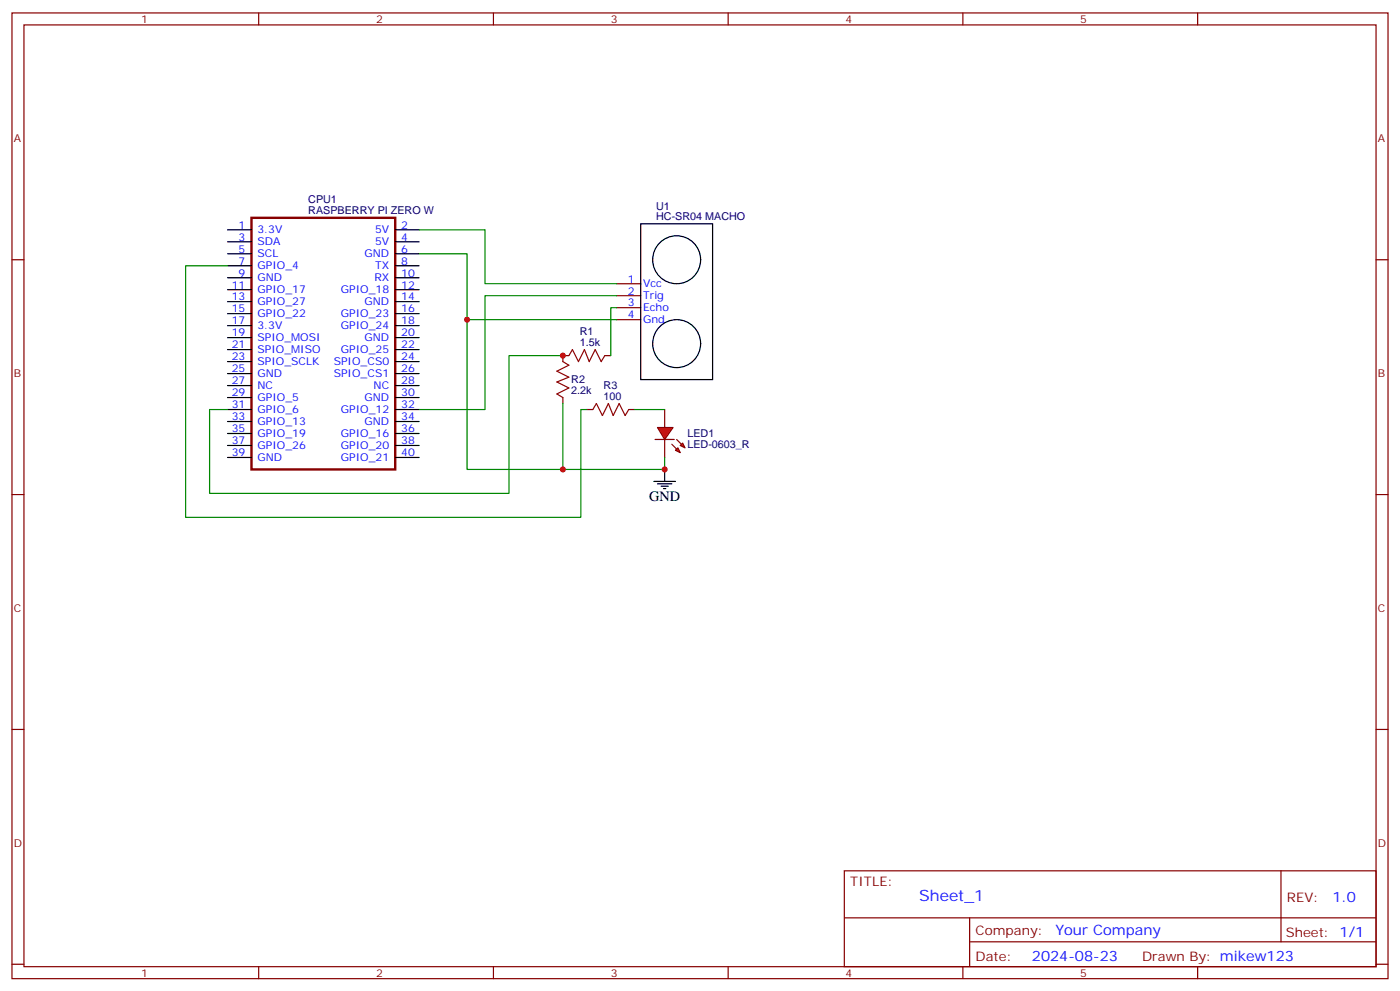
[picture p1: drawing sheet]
<svg xmlns="http://www.w3.org/2000/svg" width="412mm" height="292mm" viewBox="0 0 412 292" stroke-linecap="round" stroke-linejoin="round" font-family="sans-serif">
<g fill="none" stroke="#870000" stroke-width=".35">
<path d="M3.5 3.8h405.4v284.3h-405.4zM7.1 7.3h398.2v277.3h-398.2zM76.2 3.8v3.5M145.3 3.8v3.5M214.5 3.8v3.5M283.6 3.8v3.5M352.8 3.8v3.5M3.5 76.5h3.6M405.3 76.5h3.6M181.7 83.5h7M181.7 87.1h7M181.7 90.6h7"/>
<path d="M181.7 94.1h7M3.5 145.6h3.6M405.3 145.6h3.6M3.5 214.8h3.6M405.3 214.8h3.6M248.7 256.4h156.6v28.2h-156.6zM377.3 256.4v20.9M248.7 270.2h156.5M285.6 277.3h119.6M285.6 270.2v14.2M3.5 283.9h3.6M76.2 284.6v3.5"/>
<path d="M145.3 284.6v3.5M214.5 284.6v3.5M283.6 284.6v3.5M352.8 284.6v3.5M405.3 283.9h3.6"/>
</g>
<path d="M74.1 64.1h42.3v74.1h-42.3z" fill="none" stroke="#870000" stroke-width=".71"/>
<g fill="none" stroke="#000" stroke-width=".35">
<path d="M67 78.2h7.1M67 74.7h7.1M67 71.2h7.1M67 67.7h7.1M116.4 78.2h7.1M116.4 74.7h7.1M116.4 71.2h7.1M116.4 67.7h7.1M188.7 65.9h21.2v45.9h-21.2zM67 99.4h7.1M67 95.9h7.1M67 92.4h7.1"/>
<path d="M67 88.8h7.1M67 85.3h7.1M67 81.8h7.1M116.4 99.4h7.1M116.4 95.9h7.1M116.4 92.4h7.1M116.4 88.8h7.1M116.4 85.3h7.1M116.4 81.8h7.1M67 117.1h7.1M67 113.5h7.1M67 110h7.1"/>
<path d="M67 106.5h7.1M67 102.9h7.1M116.4 117.1h7.1M116.4 113.5h7.1M116.4 110h7.1M116.4 106.5h7.1M116.4 102.9h7.1M67 134.7h7.1M67 131.2h7.1M67 127.6h7.1M67 124.1h7.1M67 120.6h7.1"/>
<path d="M116.4 134.7h7.1M116.4 131.2h7.1M116.4 127.6h7.1M116.4 124.1h7.1M116.4 120.6h7.1"/>
<circle cx="199.3" cy="76.5" r="7.1"/>
<circle cx="199.3" cy="101.2" r="7.1"/>
</g>
<g fill="#f00" stroke="#870000" stroke-width=".35">
<path d="M193.7 125.9h4.6l-2.5 3.5z"/>
<path d="M193 129.4h5.6z"/>
</g>
<g fill="#870000" stroke="#870000" stroke-width=".35">
<path d="M199.3 129.4l1.4 1.4z"/>
<path d="M197.9 130.8l1.4 1.4z"/>
</g>
<g fill="#f00" stroke="#870000" stroke-width=".35">
<path d="M200.4 131.2l.7-.7 .7 1.4z"/>
<path d="M199 132.6l.7-.7 .7 1.4z"/>
</g>
<path d="M165.8 117.1v1.7M167.6 104.7h-1.8v1.8M178.2 104.7h1.7M172.9 120.6h1.7M185.2 120.6h1.8M195.8 120.6v5.3M195.8 129.4v5.3" fill="none" stroke="#870000" stroke-width=".35"/>
<path d="M67 78.2h-12.3v74.1h116.4v-31.7h1.8M123.5 74.7h14.1v19.4h44.1M123.5 67.7h19.4v15.8h38.8M137.6 94.1v44.1h58.2v-3.5M181.7 90.6h-1.8v14.1M181.7 87.1h-38.8v33.5h-19.4M165.8 104.7h-15.9v40.6h-88.2v-24.7h5.3M165.8 118.8v19.4M187 120.6h8.8" fill="none" stroke="#008700" stroke-width=".35"/>
<path d="M165.8 106.5l1.8 1-3.6 1.8 3.6 1.8-3.6 1.4 3.6 1.7-3.6 1.8 1.8 1.1M167.6 104.7l1-1.8 1.8 3.6 1.8-3.6 1.4 3.6 1.7-3.6 1.8 3.6 1.1-1.8M174.6 120.6l1.1-1.8 1.7 3.5 1.8-3.5 1.4 3.5 1.8-3.5 1.7 3.5 1.1-1.7" fill="none" stroke="#a10000" stroke-width=".35"/>
<path d="M195.8 138.2v3.5M192.6 141.7h6.4M193.7 142.5h4.2M194.7 143.2h2.1M195.4 143.9h.7" fill="none" stroke="#000" stroke-width=".35"/>
<g fill="#c00">
<circle cx="137.6" cy="94.1" r=".88"/>
<circle cx="165.8" cy="138.2" r=".88"/>
<circle cx="165.8" cy="104.7" r=".88"/>
<circle cx="195.8" cy="138.2" r=".88"/>
</g>
<text font-size="4.6" fill="#00f" x="270.8" y="265.4">Sheet_1</text>
<text font-size="4.2" x="191.2" y="147.4">GND</text>
<g font-size="4.2" fill="#00f">
<text x="392.5" y="265.7">1.0</text>
<text x="310.9" y="275.2">Your Company</text>
<text x="304" y="283">2024-08-23</text>
</g>
<g font-size="3.9" fill="#800">
<text x="250.5" y="261">TITLE:</text>
<text x="379.1" y="265.7">REV:</text>
<text x="287.4" y="275.2">Company:</text>
<text x="378.7" y="275.8">Sheet: 1/1</text>
<text x="287.4" y="282.9">Date:</text>
<text x="336.4" y="282.9">Drawn By: mikew123</text>
</g>
<g font-size="3.2" fill="#800">
<text x="41.6" y="6.8">1</text>
<text x="110.8" y="6.8">2</text>
<text x="179.9" y="6.8">3</text>
<text x="249.1" y="6.8">4</text>
<text x="318.2" y="6.8">5</text>
<text x="4.1" y="41.9">A</text>
<text x="405.9" y="41.9">A</text>
<text x="4.1" y="111.1">B</text>
<text x="405.9" y="111.1">B</text>
<text x="4.1" y="180.2">C</text>
<text x="405.9" y="180.2">C</text>
<text x="4.1" y="249.3">D</text>
<text x="405.9" y="249.3">D</text>
<text x="41.6" y="287.6">1</text>
<text x="110.8" y="287.6">2</text>
<text x="179.9" y="287.6">3</text>
<text x="249.1" y="287.6">4</text>
<text x="318.2" y="287.6">5</text>
</g>
<g font-size="3.2" fill="#000080">
<text x="90.8" y="59.9">CPU1</text>
<text x="90.8" y="63">RASPBERRY PI ZERO W</text>
<text x="193.3" y="64.8">HC-SR04 MACHO</text>
<text x="193.3" y="61.7">U1</text>
<text x="170.8" y="101.9">1.5k</text>
<text x="170.8" y="98.7">R1</text>
<text x="168.3" y="112.9">R2</text>
<text x="168.3" y="116.1">2.2k</text>
<text x="177.8" y="117.8">100</text>
<text x="177.8" y="114.6">R3</text>
<text x="202.5" y="132">LED-0603_R</text>
<text x="202.5" y="128.8">LED1</text>
</g>
<g font-size="3.2" fill="#00f">
<text x="70.3" y="70.8">3</text>
<text x="70.3" y="67.3">1</text>
<text x="75.8" y="68.7">3.3V</text>
<text x="110.5" y="68.7">5V</text>
<text x="118.2" y="70.8">4</text>
<text x="118.2" y="67.3">2</text>
<text x="70.3" y="77.9">7</text>
<text x="70.3" y="74.4">5</text>
<text x="75.8" y="75.8">SCL</text>
<text x="75.8" y="72.2">SDA</text>
<text x="107.4" y="75.8">GND</text>
<text x="110.5" y="72.2">5V</text>
<text x="118.2" y="77.9">8</text>
<text x="118.2" y="74.4">6</text>
<text x="70.3" y="81.4">9</text>
<text x="75.8" y="82.8">GND</text>
<text x="75.8" y="79.3">GPIO_4</text>
<text x="110.3" y="82.8">RX</text>
<text x="110.5" y="79.3">TX</text>
<text x="118.2" y="81.4">10</text>
<text x="185" y="83.2">1</text>
<text x="68.3" y="88.5">13</text>
<text x="68.3" y="84.9">11</text>
<text x="75.8" y="89.9">GPIO_27</text>
<text x="75.8" y="86.4">GPIO_17</text>
<text x="100.4" y="86.4">GPIO_18</text>
<text x="107.4" y="89.9">GND</text>
<text x="118.2" y="88.5">14</text>
<text x="118.2" y="84.9">12</text>
<text x="185" y="86.7">2</text>
<text x="189.4" y="84.6">Vcc</text>
<text x="189.4" y="88.1">Trig</text>
<text x="68.3" y="95.5">17</text>
<text x="68.3" y="92">15</text>
<text x="75.8" y="93.4">GPIO_22</text>
<text x="100.4" y="93.4">GPIO_23</text>
<text x="118.2" y="95.5">18</text>
<text x="118.2" y="92">16</text>
<text x="185" y="90.2">3</text>
<text x="185" y="93.8">4</text>
<text x="189.4" y="91.7">Echo</text>
<text x="189.4" y="95.2">Gnd</text>
<text x="68.3" y="99.1">19</text>
<text x="75.8" y="100.5">SPIO_MOSI</text>
<text x="75.8" y="96.9">3.3V</text>
<text x="100.4" y="96.9">GPIO_24</text>
<text x="107.4" y="100.5">GND</text>
<text x="118.2" y="99.1">20</text>
<text x="68.3" y="106.1">23</text>
<text x="68.3" y="102.6">21</text>
<text x="75.8" y="107.5">SPIO_SCLK</text>
<text x="75.8" y="104">SPIO_MISO</text>
<text x="98.3" y="107.5">SPIO_CS0</text>
<text x="100.4" y="104">GPIO_25</text>
<text x="118.2" y="106.1">24</text>
<text x="118.2" y="102.6">22</text>
<text x="68.3" y="113.2">27</text>
<text x="68.3" y="109.6">25</text>
<text x="75.8" y="111.1">GND</text>
<text x="98.3" y="111.1">SPIO_CS1</text>
<text x="118.2" y="113.2">28</text>
<text x="118.2" y="109.6">26</text>
<text x="68.3" y="116.7">29</text>
<text x="75.8" y="118.1">GPIO_5</text>
<text x="75.8" y="114.6">NC</text>
<text x="107.4" y="118.1">GND</text>
<text x="110.1" y="114.6">NC</text>
<text x="118.2" y="116.7">30</text>
<text x="68.3" y="123.8">33</text>
<text x="68.3" y="120.2">31</text>
<text x="75.8" y="125.2">GPIO_13</text>
<text x="75.8" y="121.6">GPIO_6</text>
<text x="100.4" y="121.6">GPIO_12</text>
<text x="107.4" y="125.2">GND</text>
<text x="118.2" y="123.8">34</text>
<text x="118.2" y="120.2">32</text>
<text x="68.3" y="130.8">37</text>
<text x="68.3" y="127.3">35</text>
<text x="75.8" y="128.7">GPIO_19</text>
<text x="100.4" y="128.7">GPIO_16</text>
<text x="118.2" y="130.8">38</text>
<text x="118.2" y="127.3">36</text>
<text x="68.3" y="134.3">39</text>
<text x="75.8" y="135.7">GND</text>
<text x="75.8" y="132.2">GPIO_26</text>
<text x="100.4" y="135.7">GPIO_21</text>
<text x="100.4" y="132.2">GPIO_20</text>
<text x="118.2" y="134.3">40</text>
</g>
</svg>
